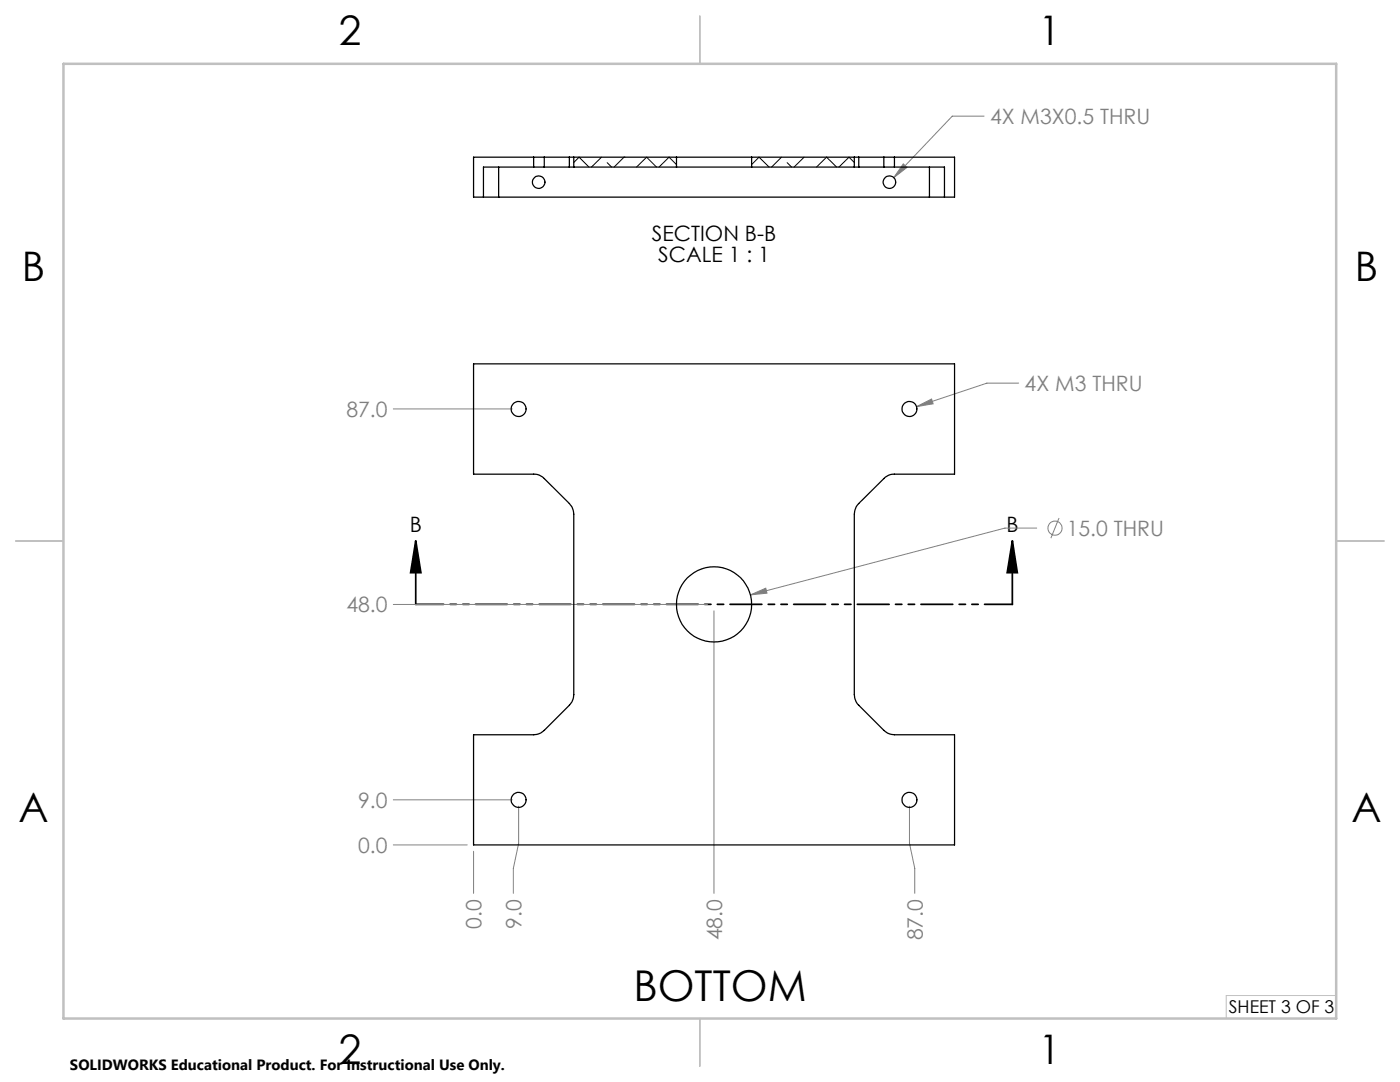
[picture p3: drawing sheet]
<svg xmlns="http://www.w3.org/2000/svg" width="279mm" height="216mm" viewBox="0 0 279 216" stroke-linecap="round" stroke-linejoin="round" font-family="sans-serif">
<g fill="none" stroke="#808080" stroke-width=".2">
<path d="M180.3 32.7l.7 .7-2.6 2.1zM196.4 23.2h-6.4l-11.6 12.3M203.3 76.4h-6.3l-14.1 4.7M78.5 81.6h23.7M182.9 81.1l3-1.5 .3 1zM149.8 118.7l3-1.3 .3 1zM206.9 105.4h-6.3l-50.8 13.3M211.3 103.4l-1.6 4M78.5 120.6h62.7M142.5 121.9v56.4M78.5 159.6h23.7M78.5 168.6h14.7"/>
<path d="M94.5 169.9v8.4M103.5 160.9v7.4l-1.1 5v5M181.5 160.9v7.4l1.1 5v5"/>
<circle cx="210.5" cy="105.4" r="1.4"/>
</g>
<path d="M83 107.9l1 6.4h-2zM83 107.9v12.7M202 107.9l1 6.4h-2zM202 107.9v12.7" fill="none" stroke="#000" stroke-width=".35"/>
<path d="M202 120.6h-119" fill="none" stroke="#000" stroke-width=".35" stroke-dasharray="6.3 1.3 1.3 1.3 1.3 1.3" stroke-dashoffset=".8"/>
<path d="M266.7 198.6h-22v4.6" fill="none" stroke="#c0c0c0" stroke-width=".2"/>
<path d="M139.7 3.2v9.5M3.1 107.9h9.6M266.7 107.9h9.5M139.7 203.2v9.6" fill="none" stroke="#c0c0c0" stroke-width=".25"/>
<path d="M12.7 12.7h254v190.5h-254z" fill="none" stroke="#c0c0c0" stroke-width=".5"/>
<path d="M202 107.9l1 6.4h-2zM83 107.9l1 6.4h-2z" fill="#000"/>
<path d="M182.9 81.1l3.3-.5-.3-1zM149.8 118.7l3.3-.3-.3-1zM180.3 32.7l-1.9 2.8 2.6-2.1z" fill="#808080"/>
<g fill="none" stroke="#000" stroke-width=".25">
<path d="M96.5 39.3h3M99.5 39.3h86M99.5 33.3v6M106.5 31.4h2.1M106.5 33.3h2.1M106.5 31.4h-12v7.9h2M106.5 33.3h-10v6M106.5 31.4v1.9M108.6 33.3h5M108.6 31.4h5M108.6 31.4v1.9M113.6 31.4h.9"/>
<path d="M113.6 33.3h.9M113.6 31.4v1.9M114.5 31.4v1.9M114.5 33.3h20.5M114.5 31.4h20.5M135 31.4h15M135 33.3h15M135 31.4v1.9M150 33.3h20.5M150 31.4h20.5M150 31.4v1.9M170.5 31.4h.9"/>
<path d="M170.5 33.3h.9M170.5 31.4v1.9M171.4 33.3h5M171.4 31.4h5M171.4 31.4v1.9M176.4 31.4h2.1M176.4 33.3h2.1M176.4 31.4v1.9M178.5 31.4h12v7.9h-2M178.5 33.3h10v6M178.5 31.4v1.9M185.5 39.3h3"/>
<path d="M185.5 33.3v6M94.5 72.6h96v22h-12a2.73 2.73 0 0 0-2.1 .9l-5 5a3.3 3.3 0 0 0-.9 2.1v36a3.3 3.3 0 0 0 .9 2.1l5 5a3.1 3.1 0 0 0 2.1 .9h12v22h-96v-22h12a3.1 3.1 0 0 0 2.1-.9l5-5a3.3 3.3 0 0 0 .9-2.1v-36a3.3 3.3 0 0 0-.9-2.1l-5-5a2.73 2.73 0 0 0-2.1-.9h-12z"/>
<circle cx="107.5" cy="36.3" r="1.25"/>
<circle cx="177.5" cy="36.3" r="1.25"/>
<circle cx="103.5" cy="81.6" r="1.49"/>
<circle cx="181.5" cy="81.6" r="1.49"/>
<circle cx="142.5" cy="120.6" r="7.5"/>
<circle cx="103.5" cy="159.6" r="1.49"/>
<circle cx="181.5" cy="159.6" r="1.49"/>
</g>
<g fill="none" stroke="#000" stroke-width=".2">
<path d="M114.5 32.4l1.1-1 1.9 1.9M120.1 31.4l-2.1 1.9M121.2 32.5l.9 .8M124.5 31.4h.1M124.5 31.4l-1.9 1.9M127 33.3l2-1.9 2 1.9M135 32.8l-1.5-1.4-2 1.9M150 32.8l1.5-1.4 2 1.9M156 31.4l-2 1.9M157.1 32.5l.9 .8M160.5 31.4l-2 1.9M162.9 33.3l2.1-1.9 2 1.9"/>
<path d="M170.5 32.4l-1.1-1-2 1.9"/>
</g>
<text font-size="8.5" x="126.4" y="199.8">BOTTOM</text>
<g font-size="8.1">
<text x="67.6" y="8.9">2</text>
<text x="207.3" y="8.9">1</text>
<text x="4.4" y="56.2">B</text>
<text x="270.4" y="56.2">B</text>
<text x="3.7" y="164.1">A</text>
<text x="269.7" y="164.1">A</text>
<text x="67.6" y="212.4">2</text>
<text x="207.3" y="212.4">1</text>
</g>
<g font-size="4.2" fill="#808080">
<text x="197.6" y="24.8">4X M3X0.5 THRU</text>
<text x="69.1" y="83.2">87.0</text>
<text x="204.5" y="78">4X M3 THRU</text>
<text x="212.9" y="106.9">15.0 THRU</text>
<text x="69.1" y="122.2">48.0</text>
<text x="71.5" y="161.2">9.0</text>
<text x="71.5" y="170.2">0.0</text>
<text x="96.1" y="185.3" transform="rotate(-90 96.1 185.3)">0.0</text>
<text x="104.1" y="185.3" transform="rotate(-90 104.1 185.3)">9.0</text>
<text x="144.1" y="187.6" transform="rotate(-90 144.1 187.6)">48.0</text>
<text x="184.2" y="187.6" transform="rotate(-90 184.2 187.6)">87.0</text>
</g>
<g font-size="4.2">
<text x="130.1" y="48.2">SECTION B-B</text>
<text x="131.4" y="52.3">SCALE 1 : 1</text>
<text x="81.8" y="106.2">B</text>
<text x="200.8" y="106.2">B</text>
</g>
<text font-size="3.5" x="245.2" y="202.1">SHEET 3 OF 3</text>
<text font-size="3" x="14" y="213.5">SOLIDWORKS Educational Product. For Instructional Use Only.</text>
</svg>
